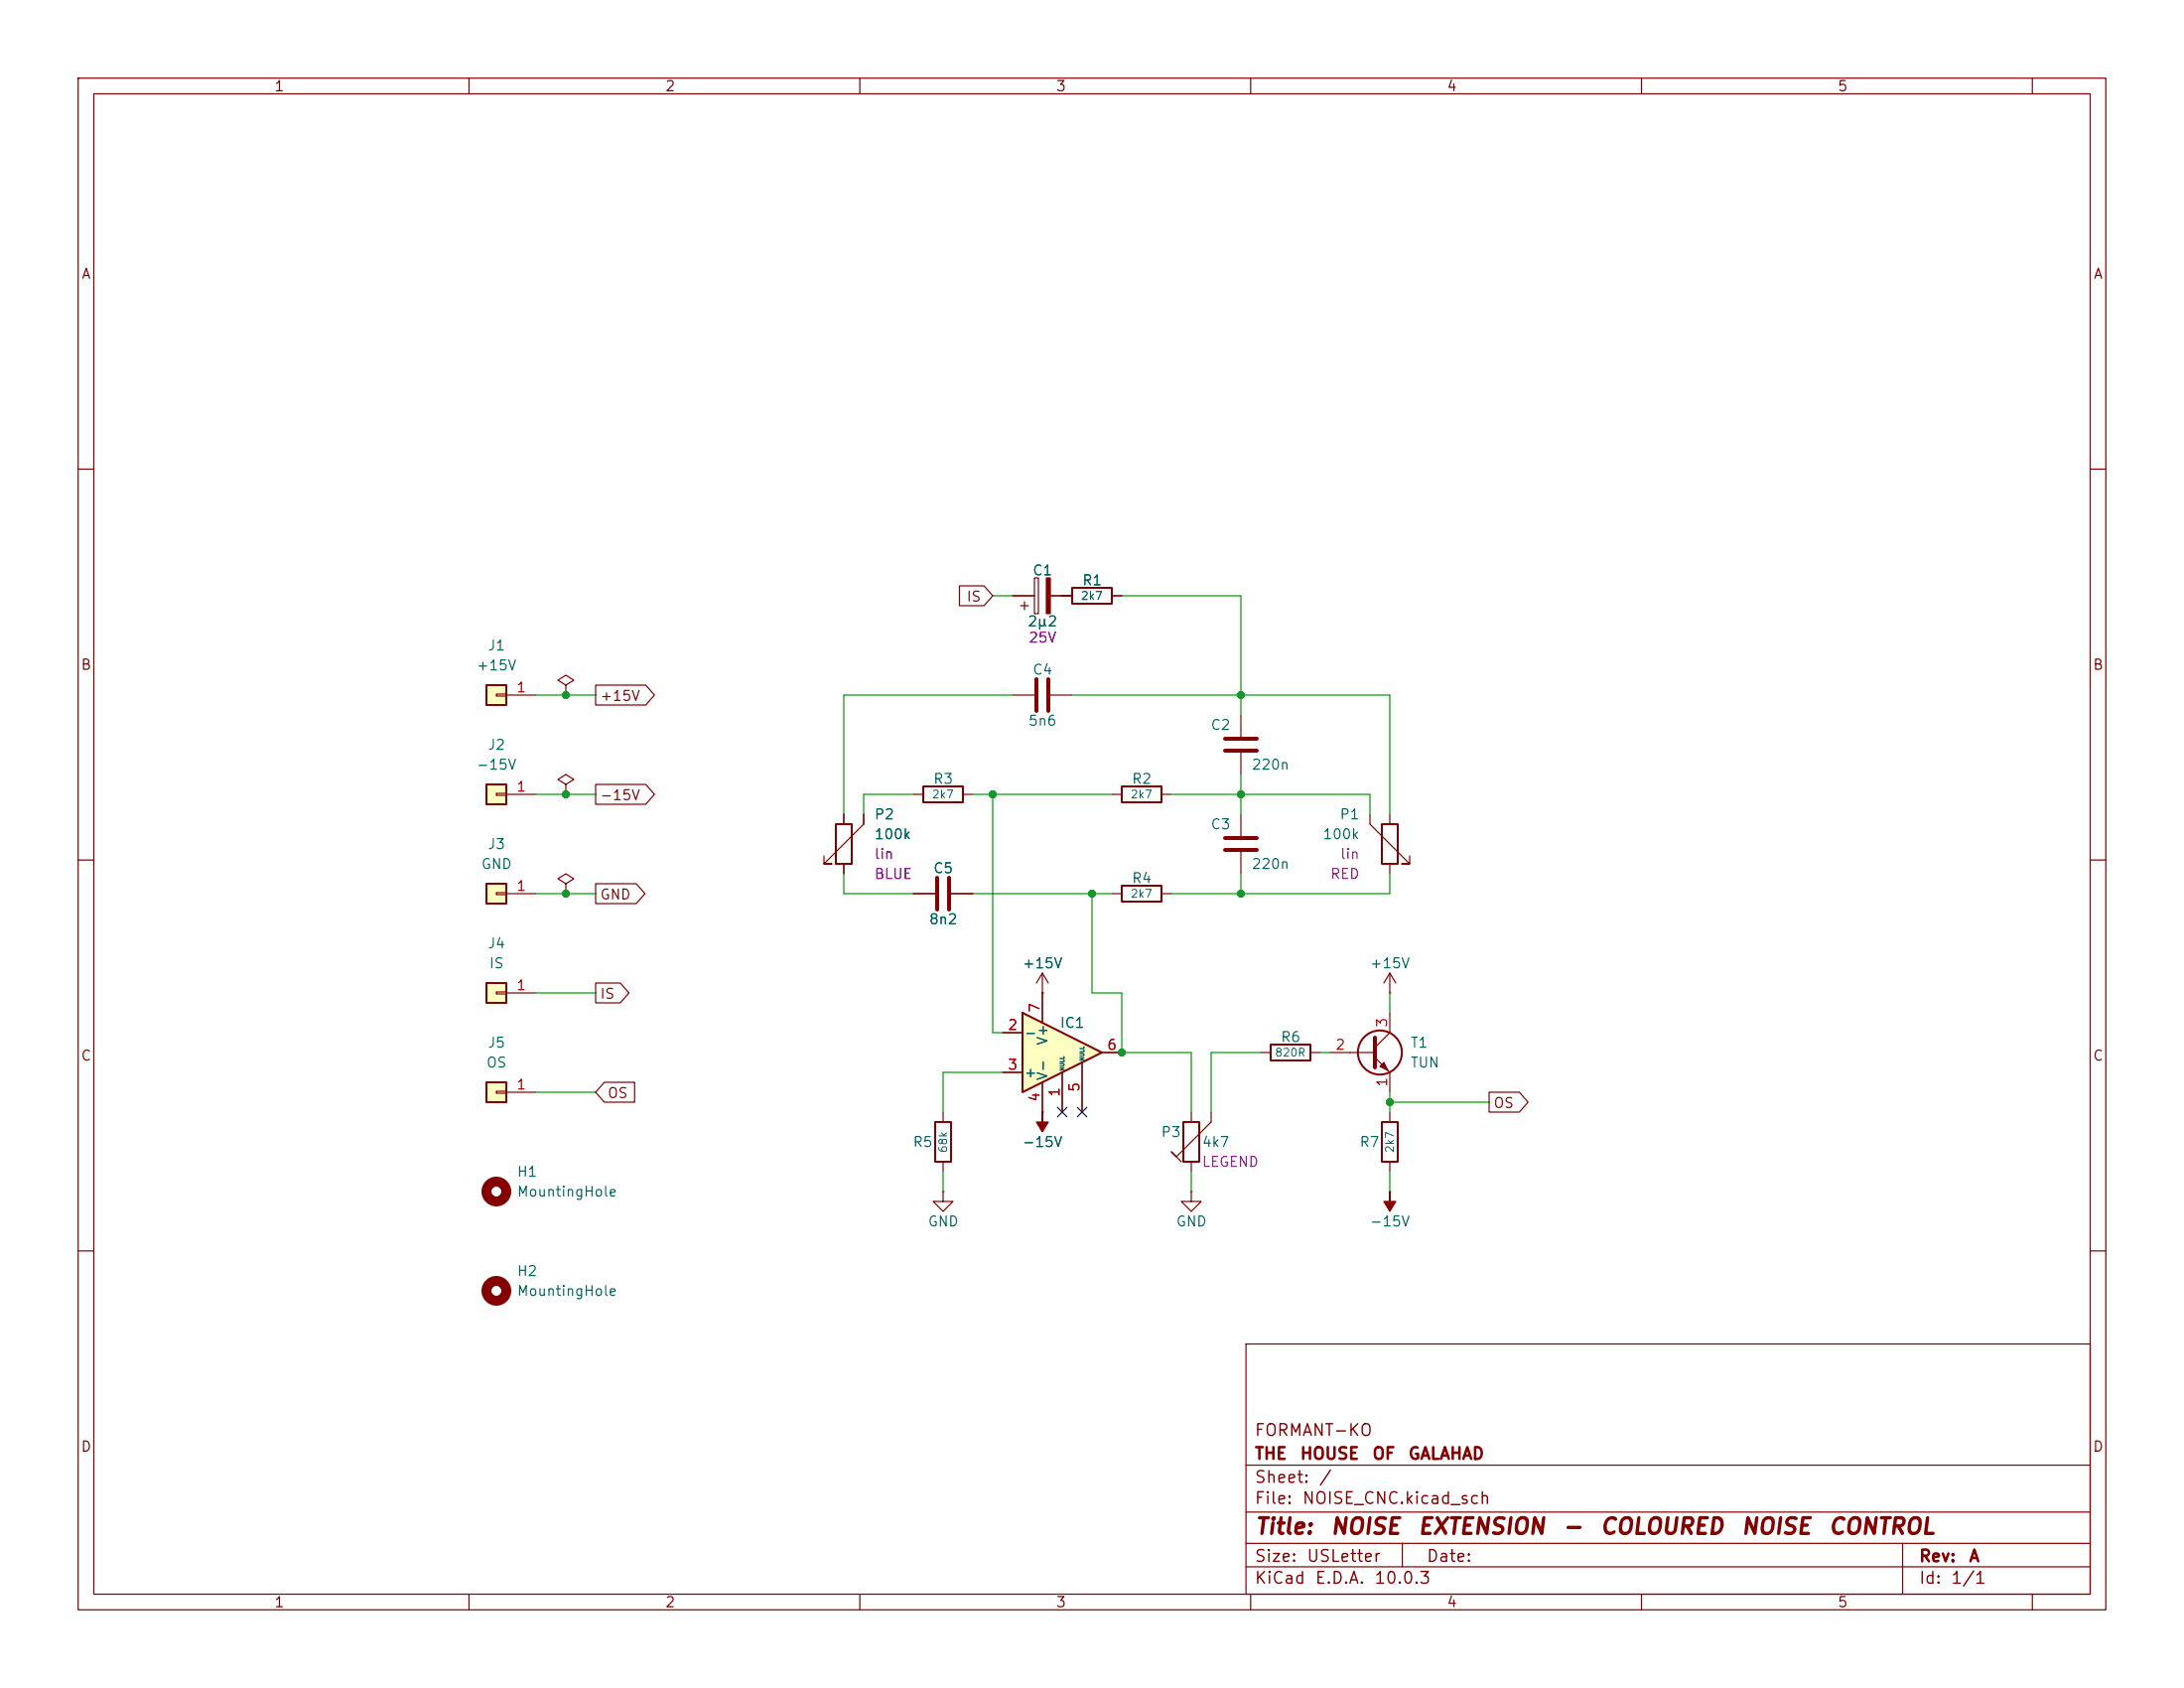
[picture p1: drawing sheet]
<svg xmlns="http://www.w3.org/2000/svg" width="279mm" height="216mm" viewBox="0 0 279 216" stroke-linecap="round" stroke-linejoin="round" font-family="sans-serif">
<g fill="none" stroke="#840000" stroke-width=".15">
<path d="M10 10h259.4v195.9h-259.4zM12 12h255.4v191.9h-255.4zM60 10v2M110 10v2M160 10v2M210 10v2M260 10v2M10 60h2M267.4 60h2M72.4 87.6l1-.6-1-.6-1 .6 1 .6v1.3M72.4 88.9h.1M10 110h2"/>
<path d="M116.8 114.3h2.8M121.7 114.3h2.8M142.2 114.3h1.3M148.6 114.3h1.3M267.4 110h2M133.3 127h.1M133.3 124.5l-.7 1.2M133.3 124.5l.8 1.2M133.3 124.5v2.5M152.4 152.4v1.3h1.3l-1.3 1.2-1.3-1.2h1.3M152.4 152.4h.1M152.4 142.2v1.3"/>
<path d="M152.4 148.6v1.3M154.9 142.2v1.3l-4.4 4.5-.6-.7 1.2 1.3M10 160h2M159.4 171.9h108v32h-108zM267.4 160h2M159.4 197.4h108M159.4 193.4h108M159.4 187.4h108M179.4 197.4v3M243.4 197.4v6.5M60 203.9v2M110 203.9v2"/>
<path d="M159.4 200.4h108M160 203.9v2M210 203.9v2M260 203.9v2"/>
</g>
<path d="M119.9 112.3v4M121.4 112.3v4" fill="none" stroke="#840000" stroke-width=".51"/>
<path d="M143.5 113.3h5.1v2h-5.1zM151.4 143.5h2v5.1h-2z" fill="none" stroke="#840000" stroke-width=".25"/>
<path d="M62.2 113h2.6v2.6h-2.6z" fill="#ffffc2"/>
<path d="M62.2 113h2.6v2.6h-2.6z" fill="none" stroke="#840000" stroke-width=".25"/>
<path d="M63.5 114.2h1.3v.2h-1.3zM64.8 114.3h3.8M72.4 113l1-.6-1-.6-1 .6 1 .6v1.3M72.4 114.3h.1" fill="none" stroke="#840000" stroke-width=".15"/>
<path d="M62.2 138.4h2.6v2.6h-2.6z" fill="#ffffc2"/>
<path d="M62.2 138.4h2.6v2.6h-2.6z" fill="none" stroke="#840000" stroke-width=".25"/>
<path d="M63.5 139.6h1.3v.2h-1.3zM64.8 139.7h3.8" fill="none" stroke="#840000" stroke-width=".15"/>
<g fill="none" stroke="#840000" stroke-width="1.3">
<circle cx="63.5" cy="152.4" r="1.27"/>
<circle cx="63.5" cy="165.1" r="1.27"/>
</g>
<path d="M62.2 87.6h2.6v2.6h-2.6z" fill="#ffffc2"/>
<path d="M62.2 87.6h2.6v2.6h-2.6z" fill="none" stroke="#840000" stroke-width=".25"/>
<path d="M63.5 88.8h1.3v.2h-1.3zM64.8 88.9h3.8" fill="none" stroke="#840000" stroke-width=".15"/>
<path d="M62.2 125.7h2.6v2.6h-2.6z" fill="#ffffc2"/>
<path d="M62.2 125.7h2.6v2.6h-2.6z" fill="none" stroke="#840000" stroke-width=".25"/>
<path d="M63.5 126.9h1.3v.2h-1.3zM64.8 127h3.8" fill="none" stroke="#840000" stroke-width=".15"/>
<path d="M62.2 100.3h2.6v2.6h-2.6z" fill="#ffffc2"/>
<g fill="none" stroke="#840000" stroke-width=".25">
<path d="M137.2 75.2h5v2h-5zM62.2 100.3h2.6v2.6h-2.6zM106.9 105.4h2.1v5.1h-2.1zM118.1 100.6h5.1v2h-5.1zM143.5 100.6h5.1v2h-5.1zM176.8 105.4h2v5.1h-2zM162.6 133.6h5v2h-5zM119.6 143.5h2.1v5.1h-2.1z"/>
<circle cx="176.5" cy="134.6" r="2.82"/>
</g>
<g fill="none" stroke="#840000" stroke-width=".15">
<path d="M129.5 76.2h2.8M130.6 77.5h1M131.1 77v1M132.3 73.9h.5v4.6h-.5zM134.4 76.2h2.8M142.2 76.2h1.3M129.5 88.9h2.8M134.4 88.9h2.8M158.7 91.4v2.8M158.7 96.3v2.8M63.5 101.5h1.3v.2h-1.3zM64.8 101.6h3.8"/>
<path d="M72.4 100.3l1-.6-1-.6-1 .6 1 .6v1.3M72.4 101.6h.1M107.9 104.1v1.3M107.9 110.5v1.3M110.5 104.1v1.3l-5.1 5.1h1h-1v-1M116.8 101.6h1.3M123.2 101.6h1.3M142.2 101.6h1.3M148.6 101.6h1.3M158.7 104.1v2.8M158.7 109v2.8M175.3 104.1v1.3l5 5.1h-1h1v-1"/>
<path d="M177.8 104.1v1.3M177.8 110.5v1.3M161.3 134.6h1.3M167.6 134.6h1.3M170.2 134.6h5.7M175.9 135.3l1.9 1.9v2.5M177.8 127h.1M177.8 124.5l-.8 1.2M177.8 124.5l.8 1.2M177.8 124.5v2.5M177.8 129.5v2.6l-1.9 1.9M120.6 152.4v1.3h1.3l-1.3 1.2-1.2-1.2h1.2"/>
<path d="M120.6 152.4h.1M120.6 142.2v1.3M120.6 148.6v1.3M133.3 142.2h.1M177.8 152.4h.1"/>
</g>
<path d="M132.6 86.9v4M134.1 86.9v4M156.7 96h4.1M156.7 94.5h4.1M156.7 108.7h4.1M156.7 107.2h4.1M175.9 132.7v3.8" fill="none" stroke="#840000" stroke-width=".51"/>
<g fill="#840000" stroke="#840000" stroke-width=".15">
<path d="M133.9 73.9h.5v4.6h-.5z"/>
<path d="M177.8 152.4v1.3h.8l-.8 1.2-.8-1.2h.8z"/>
<path d="M176.5 136.4l.5-.5 .5 1z"/>
<path d="M133.3 142.2v1.3h.8l-.8 1.3-.7-1.3h.7z"/>
</g>
<path d="M130.8 129.5l10.2 5.1-10.2 5.1z" fill="#ffffc2"/>
<path d="M130.8 129.5l10.2 5.1-10.2 5.1zM176.8 143.5h2v5.1h-2z" fill="none" stroke="#840000" stroke-width=".25"/>
<g fill="none" stroke="#840000" stroke-width=".15">
<path d="M122.7 74.9h3.2l1.1 1.3-1.1 1.3h-3.2zM129.5 76.2h2.8M134.4 76.2h2.8M142.2 76.2h1.3M76.2 87.6h6.4l1.1 1.3-1.1 1.3h-6.4zM76.2 113h5.2l1.1 1.3-1.1 1.3h-5.2zM76.2 100.3h6.4l1.1 1.3-1.1 1.3h-6.4zM107.9 104.1v1.3M107.9 110.5v1.3M110.5 104.1v1.3M116.8 114.3h2.8M121.7 114.3h2.8"/>
<path d="M76.2 125.7h3.1l1.2 1.3-1.2 1.3h-3.1zM77.3 138.4h3.9v2.6h-3.9l-1.1-1.3zM128.3 132.1h2.5M128.3 137.2h2.5M133.3 127h.1M133.3 127v3.8M133.3 138.4v3.8M135.9 137.2v5M138.4 135.9v6.3M141 134.6h2.5M190.5 139.7h3.9l1.1 1.3-1.1 1.2h-3.9zM133.3 142.2h.1"/>
<path d="M177.8 142.2v1.3M177.8 148.6v1.3"/>
</g>
<g fill="none" stroke="#009600" stroke-width=".15">
<path d="M127 76.2h2.5M135.9 76.2h1.3M143.5 76.2h15.2v15.2M68.6 88.9h7.6M129.5 88.9h-21.6v15.2M137.2 88.9h40.6v15.2M158.7 99.1v5M68.6 101.6h7.6M68.6 114.3h7.6M107.9 111.8v2.5h8.9M116.8 101.6h-6.3v2.5M124.5 101.6h17.7"/>
<path d="M124.5 114.3h17.7M127 101.6v30.5h1.3M139.7 114.3v12.7h3.8v7.6h8.9v7.6M149.9 101.6h25.4v2.5M158.7 111.8v2.5M177.8 111.8v2.5h-27.9M68.6 127h7.6M68.6 139.7h7.6M128.3 137.2h-7.7v5M161.3 134.6h-6.4v7.6M168.9 134.6h1.3M177.8 127v2.5"/>
<path d="M177.8 139.7v2.5M120.6 149.9v2.5M152.4 149.9v2.5M177.8 149.9v2.5M177.8 141h12.7"/>
</g>
<path d="M135.3 141.6l1.2 1.2M136.5 141.6l-1.2 1.2M137.8 141.6l1.2 1.2M139 141.6l-1.2 1.2" fill="none" stroke="#000084" stroke-width=".15"/>
<g fill="#009600" stroke="#009600" stroke-width=".13">
<circle cx="177.8" cy="141" r=".46"/>
<circle cx="143.5" cy="134.6" r=".46"/>
<circle cx="72.4" cy="88.9" r=".46"/>
<circle cx="72.4" cy="114.3" r=".46"/>
<circle cx="72.4" cy="101.6" r=".46"/>
<circle cx="158.7" cy="101.6" r=".46"/>
<circle cx="158.7" cy="114.3" r=".46"/>
<circle cx="158.7" cy="88.9" r=".46"/>
<circle cx="139.7" cy="114.3" r=".46"/>
<circle cx="127" cy="101.6" r=".46"/>
</g>
<g font-size="2" fill="#840000">
<text x="160.4" y="196.7">Title:</text>
<text x="170.1" y="196.7">NOISE</text>
<text x="181.2" y="196.7">EXTENSION</text>
<text x="199.8" y="196.7">-</text>
<text x="204.6" y="196.7">COLOURED</text>
<text x="222.6" y="196.7">NOISE</text>
<text x="233.8" y="196.7">CONTROL</text>
</g>
<g font-size="1.5" fill="#840000">
<text x="160.4" y="184">FORMANT-KO</text>
<text x="160.4" y="190">Sheet:</text>
<text x="160.4" y="187">THE</text>
<text x="166.2" y="187">HOUSE</text>
<text x="168.6" y="190">/</text>
<text x="175.5" y="187">OF</text>
<text x="180.1" y="187">GALAHAD</text>
<text x="160.4" y="192.7">File:</text>
<text x="166.5" y="192.7">NOISE_CNC.kicad_sch</text>
<text x="160.4" y="202.9">KiCad</text>
<text x="160.4" y="200.1">Size:</text>
<text x="167.1" y="200.1">USLetter</text>
<text x="168.1" y="202.9">E.D.A.</text>
<text x="175.7" y="202.9">10.0.3</text>
<text x="182.4" y="200.1">Date:</text>
<text x="245.4" y="200.1">Rev:</text>
<text x="245.4" y="202.9">Id:</text>
<text x="249.5" y="202.9">1/1</text>
<text x="251.8" y="200.1">A</text>
</g>
<g font-size="1.3" fill="#840000">
<text x="35" y="12">1</text>
<text x="85" y="12">2</text>
<text x="135" y="12">3</text>
<text x="185" y="12">4</text>
<text x="235" y="12">5</text>
<text x="10.3" y="36">A</text>
<text x="267.7" y="36">A</text>
<text x="123.6" y="77.3">IS</text>
<text x="10.3" y="86">B</text>
<text x="76.7" y="90">+15V</text>
<text x="267.7" y="86">B</text>
<text x="76.7" y="102.7">-15V</text>
<text x="76.7" y="115.4">GND</text>
<text x="76.7" y="128.1">IS</text>
<text x="10.3" y="136">C</text>
<text x="267.7" y="136">C</text>
<text x="77.6" y="140.8">OS</text>
<text x="191" y="142">OS</text>
<text x="10.3" y="186">D</text>
<text x="267.7" y="186">D</text>
<text x="35" y="205.9">1</text>
<text x="85" y="205.9">2</text>
<text x="135" y="205.9">3</text>
<text x="185" y="205.9">4</text>
<text x="235" y="205.9">5</text>
</g>
<g font-size="1.3" fill="#006464">
<text x="132" y="73.9">C1</text>
<text x="138.4" y="75.2">R1</text>
<text x="62.3" y="83.5">J1</text>
<text x="131.4" y="80.4">2µ2</text>
<text x="60.9" y="86.1">+15V</text>
<text x="132" y="86.6">C4</text>
<text x="131.5" y="93.1">5n6</text>
<text x="154.8" y="93.7">C2</text>
<text x="60.9" y="98.8">-15V</text>
<text x="62.3" y="96.2">J2</text>
<text x="119.3" y="100.6">R3</text>
<text x="144.7" y="100.6">R2</text>
<text x="160" y="98.8">220n</text>
<text x="111.8" y="105.1">P2</text>
<text x="111.8" y="107.7">100k</text>
<text x="154.8" y="106.4">C3</text>
<text x="169.1" y="107.7">100k</text>
<text x="171.3" y="105.1">P1</text>
<text x="61.5" y="111.5">GND</text>
<text x="62.3" y="108.9">J3</text>
<text x="119.3" y="112">C5</text>
<text x="144.7" y="113.3">R4</text>
<text x="160" y="111.5">220n</text>
<text x="118.8" y="118.5">8n2</text>
<text x="62.3" y="121.6">J4</text>
<text x="62.5" y="124.2">IS</text>
<text x="130.7" y="124.2">+15V</text>
<text x="175.2" y="124.2">+15V</text>
<text x="135.5" y="131.8">IC1</text>
<text x="62.1" y="136.9">OS</text>
<text x="62.3" y="134.3">J5</text>
<text x="130.9" y="133.1">-</text>
<text x="134.3" y="133.8" transform="rotate(-90 134.3 133.8)">V+</text>
<text x="163.8" y="133.6">R6</text>
<text x="180.3" y="134.3">T1</text>
<text x="180.3" y="136.9">TUN</text>
<text x="130.9" y="138.1">+</text>
<text x="134.3" y="138.3" transform="rotate(-90 134.3 138.3)">V-</text>
<text x="116.7" y="147">R5</text>
<text x="130.7" y="147">-15V</text>
<text x="148.4" y="145.8">P3</text>
<text x="153.7" y="147">4k7</text>
<text x="173.8" y="147">R7</text>
<text x="66" y="150.8">H1</text>
<text x="66" y="153.4">MountingHole</text>
<text x="118.6" y="157.2">GND</text>
<text x="150.4" y="157.2">GND</text>
<text x="175.2" y="157.2">-15V</text>
<text x="66" y="163.5">H2</text>
<text x="66" y="166.1">MountingHole</text>
</g>
<g font-size="1.3" fill="#840084">
<text x="131.5" y="82.5">25V</text>
<text x="111.8" y="110.2">lin</text>
<text x="111.8" y="112.7">BLUE</text>
<text x="170.1" y="112.7">RED</text>
<text x="171.4" y="110.2">lin</text>
<text x="153.7" y="149.6">LEGEND</text>
</g>
<g font-size="1.3" fill="#a90000">
<text x="66" y="88.9">1</text>
<text x="66" y="101.6">1</text>
<text x="66" y="114.3">1</text>
<text x="66" y="127">1</text>
<text x="133.3" y="129.6" transform="rotate(-90 133.3 129.6)">7</text>
<text x="177.8" y="131.5" transform="rotate(-90 177.8 131.5)">3</text>
<text x="128.8" y="132.1">2</text>
<text x="128.8" y="137.1">3</text>
<text x="141.5" y="134.6">6</text>
<text x="170.7" y="134.6">2</text>
<text x="66" y="139.7">1</text>
<text x="133.3" y="141" transform="rotate(-90 133.3 141)">4</text>
<text x="135.9" y="140.4" transform="rotate(-90 135.9 140.4)">1</text>
<text x="138.4" y="139.8" transform="rotate(-90 138.4 139.8)">5</text>
<text x="177.8" y="139.1" transform="rotate(-90 177.8 139.1)">1</text>
</g>
<g font-size="1" fill="#006464">
<text x="138.2" y="77">2k7</text>
<text x="119.1" y="102.4">2k7</text>
<text x="144.5" y="102.4">2k7</text>
<text x="144.5" y="115.1">2k7</text>
<text x="163" y="135.4">820R</text>
<text x="121.4" y="147.6" transform="rotate(-90 121.4 147.6)">68k</text>
<text x="178.6" y="147.6" transform="rotate(-90 178.6 147.6)">2k7</text>
</g>
<g font-size=".5" fill="#006464">
<text x="136.3" y="137" transform="rotate(-90 136.3 137)">NULL</text>
<text x="138.8" y="135.8" transform="rotate(-90 138.8 135.8)">NULL</text>
</g>
</svg>
